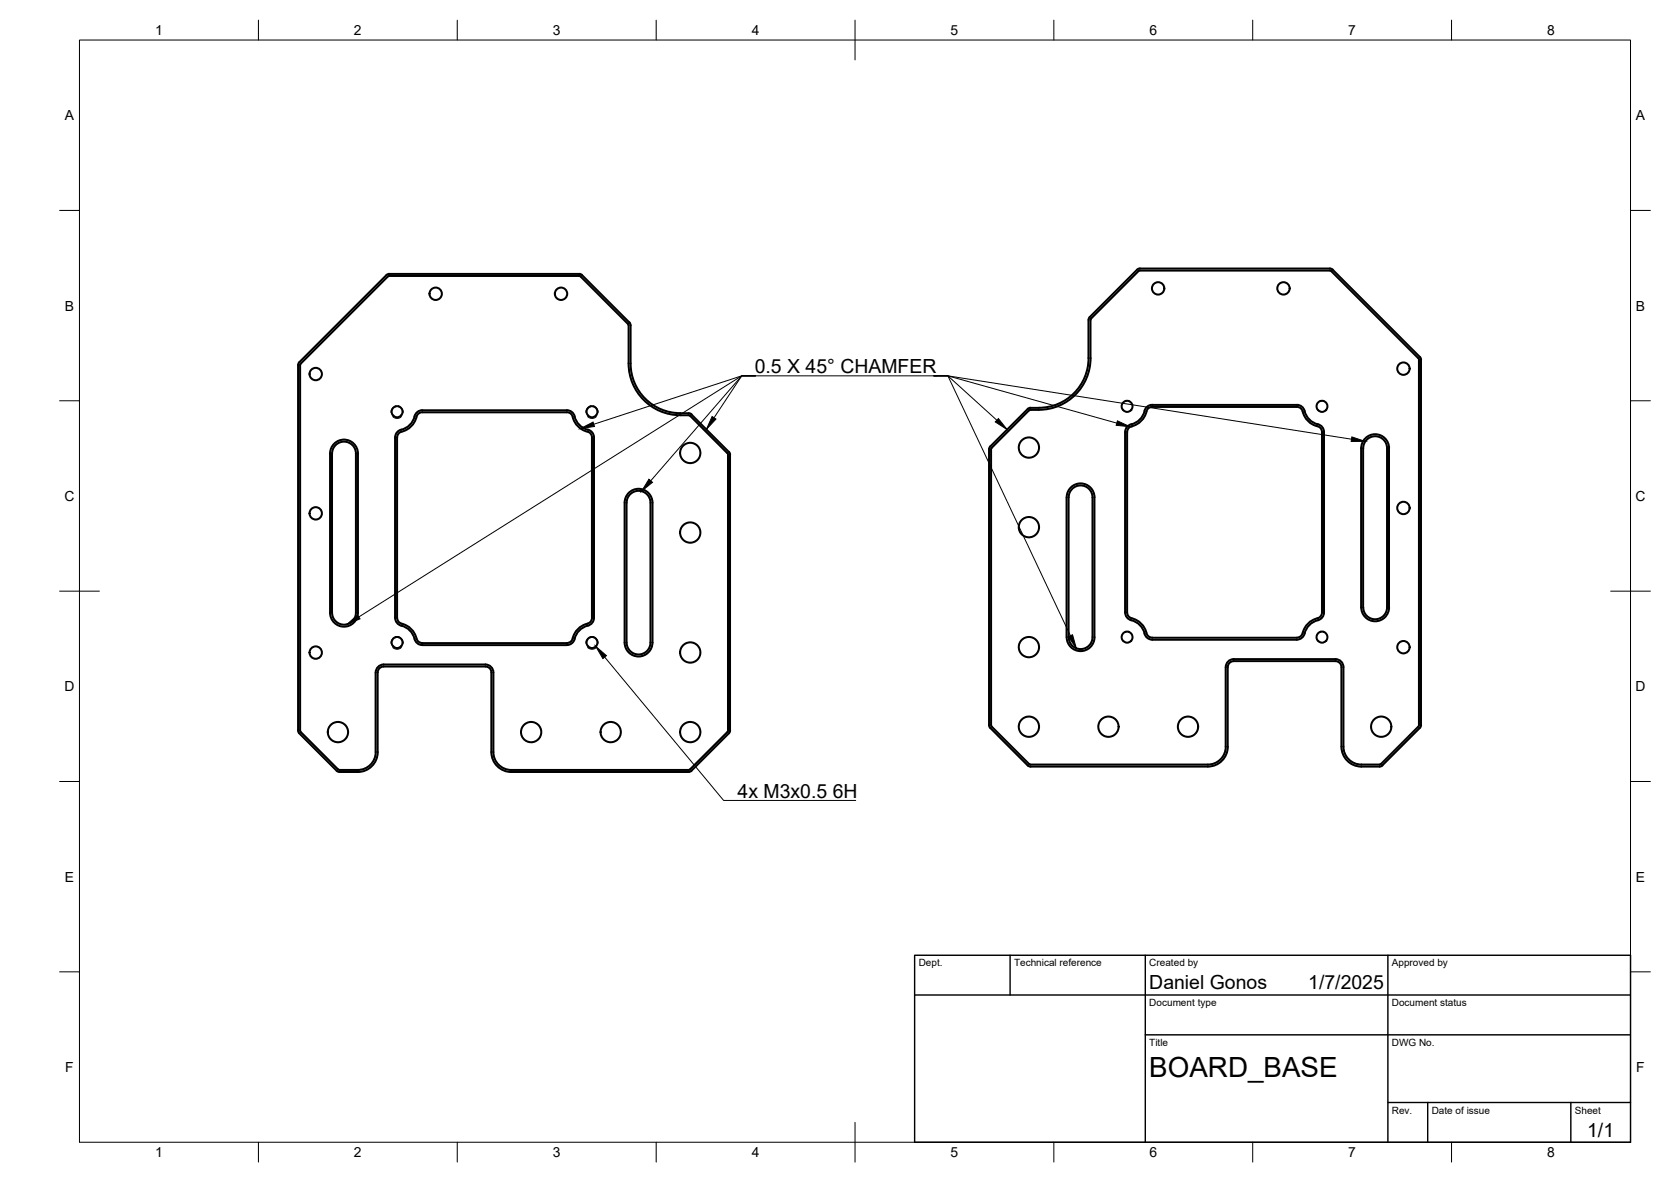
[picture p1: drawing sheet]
<svg xmlns="http://www.w3.org/2000/svg" width="420mm" height="297mm" viewBox="0 0 420 297" stroke-linecap="round" stroke-linejoin="round" font-family="sans-serif">
<!-- layer: Visible -->
<g fill="none" stroke="#000" stroke-width=".51">
<path d="M97.2 69.1l-22 21.9-.2 .5v92.1M97.2 69.1l.7-.3h47.7l.7 .3M97.5 69.5l-21.9 21.9-.1 .4v91.8M97.5 69.5l48.1-.2 .4 .2M146 69.5l11.9 11.9 .2 .3M146.3 69.1l12 11.9 .3 .7M286.6 68h47.8M286.6 67.5h47.8M286.6 68l-.3 .1-12 12M286.6 67.5l-.7 .3-12.1 12.1-.1 .5v9.6M334.4 67.5l.7 .3 21.9 21.9M334.4 68l.3 .1 21.9 22"/>
<path d="M158.1 81.8v9.5a13 13 0 0 0 13 13l2 .1M158.6 81.8v9.5a12.5 12.5 0 0 0 12.5 12.5l2 .1M273.7 90a12.5 12.5 0 0 1-12.5 12.5M274.2 90a13 13 0 0 1-13 13M274.4 80l-.2 .4v9.6M356.7 90l.1 92.2-.1 .4M357 89.7l.3 .7v91.8l-.3 .7M84 111.5a3.5 3.5 0 0 1 3.8-.8 3.5 3.5 0 0 1 2.2 3.3v40a3.5 3.5 0 0 1-3.5 3.5 3.5 3.5 0 0 1-3.5-3.5v-40a3.5 3.5 0 0 1 1-2.5zM84.2 112.1a2.99 2.99 0 0 1 3.3-.9 2.99 2.99 0 0 1 2 2.8v40a3 3 0 0 1-3 3 3 3 0 0 1-3-3v-40l.1-.7zM99.3 109.9v45.4M99.4 102.1a1.4 1.4 0 0 0-.5 2.3M99.5 102.1h.8"/>
<path d="M99.8 109.9v45.4M100.2 102.1a1.4 1.4 0 0 1 .6 2.3M100.8 104.4a1.26 1.26 0 0 1-1.9 0M101 108.5a1.49 1.49 0 0 0-1.1 1.4M104.2 104.6a4.7 4.7 0 0 1-3.7 3.5 2 2 0 0 0-1.1 1.8M104.2 104.6a2 2 0 0 1 2-1.5h36.3a1.95 1.95 0 0 1 2 1.5M104.7 104.8a5 5 0 0 1-3.7 3.7M104.7 104.7a1.49 1.49 0 0 1 1.5-1.1h36.3a1.44 1.44 0 0 1 1.5 1.1M144 104.8a5 5 0 0 0 3.7 3.7M144.5 104.6a4.5 4.5 0 0 0 3.3 3.4M147.7 108.5a1.49 1.49 0 0 1 1.1 1.4v45.4a1.79 1.79 0 0 1-1.8 1.6 5.2 5.2 0 0 0-3.1 3.9 1.49 1.49 0 0 1-1.4 .8h-36.3a1.84 1.84 0 0 1-1.7-1.8 5.3 5.3 0 0 0-3.9-3.2 1.49 1.49 0 0 1-.7-1.3M147.8 108a2 2 0 0 1 1.6 1.9v45.4a2 2 0 0 1-1.6 1.9"/>
<path d="M148.5 102.1h.8M148.5 102.1a1.42 1.42 0 0 0-.6 2.3M149.2 102.1a1.42 1.42 0 0 1 .6 2.3M149.8 104.4a1.26 1.26 0 0 1-1.9 0M173.2 104.3l.3 .2 9.4 9.4 .2 .4-.1 69.3M173.2 103.8l.7 .3M173.8 104.1l9.5 9.5M183.3 113.5l.3 .8v69.3M259.1 103h2.1M259.1 102.5h2.1M259.1 103l-.3 .1-9.5 9.5-.1 .3v69.3l.1 .4M259.1 102.5l-.7 .3-9.4 9.4-.3 .4v69.6l.1 .5 9.6 9.7 .5 .2h44.8"/>
<path d="M282.9 108.6v45.3M283.4 108.6v45.3M283.8 100.8a1.4 1.4 0 0 1 .7 2.2 1.4 1.4 0 0 1-2.3-.3 1.4 1.4 0 0 1 1.3-2l.3 .1M289.7 101.8h36.4M289.7 102.3h36.4M289.7 102.2a1.76 1.76 0 0 0-1.6 1.9 5.2 5.2 0 0 1-3.9 3.2 1.49 1.49 0 0 0-.8 1.3M289.7 101.7a2.23 2.23 0 0 0-2.1 2.3 4.7 4.7 0 0 1-3.6 2.8 2 2 0 0 0-1.1 1.8M326.1 101.7a2.27 2.27 0 0 1 2.2 2.3 4.7 4.7 0 0 0 3.5 2.8 2 2 0 0 1 1.1 1.8v45.3a2.27 2.27 0 0 1-2.2 2.2 4.8 4.8 0 0 0-2.8 3.5 2 2 0 0 1-1.8 1.1M326.1 102.2a1.79 1.79 0 0 1 1.7 1.9 5.2 5.2 0 0 0 3.8 3.2 1.49 1.49 0 0 1 .8 1.3v45.3a1.79 1.79 0 0 1-1.8 1.7 5.3 5.3 0 0 0-3.2 3.9 1.49 1.49 0 0 1-1.3 .7l-36.4 .1a1.8 1.8 0 0 1-1.6-1.9 5.3 5.3 0 0 0-3.9-3.2 1.49 1.49 0 0 1-.8-1.3M343.3 110.1a3.5 3.5 0 0 1 3.8-.7 3.5 3.5 0 0 1 2.2 3.2v40a3.5 3.5 0 0 1-3.5 3.5 3.5 3.5 0 0 1-3.6-3.5l.1-40a3.5 3.5 0 0 1 1-2.5zM343.9 110.3a2.99 2.99 0 0 1 3.2-.4 2.99 2.99 0 0 1 1.7 2.7v40a3 3 0 0 1-3 3 3 3 0 0 1-3-3v-40a2.99 2.99 0 0 1 1.1-2.3zM157.5 126.4v35.1"/>
<path d="M157.6 126.3a3 3 0 0 1 3-3 3 3 0 0 1 3 3v35.2a3 3 0 0 1-3 3 3 3 0 0 1-3-3M158.1 123.9a3.5 3.5 0 0 1 3.8-.8 3.5 3.5 0 0 1 2.2 3.3v35.1a3.5 3.5 0 0 1-3.5 3.5 3.5 3.5 0 0 1-3.5-3.5v-35.2a3.5 3.5 0 0 1 1-2.4zM268.2 125v35.1M268.2 125a3.5 3.5 0 0 1 3.5-3.5 3.5 3.5 0 0 1 3.5 3.5v35.1a3.5 3.5 0 0 1-3.5 3.5 3.5 3.5 0 0 1-3.5-3.5M268.7 125v35.1M268.7 125a3 3 0 0 1 3-3 3 3 0 0 1 3 3v35.1a3 3 0 0 1-3 3 3 3 0 0 1-3-3M99.4 155.3a2.27 2.27 0 0 0 2.2 2.1 4.8 4.8 0 0 1 2.8 3.6 2.06 2.06 0 0 0 1.8 1.1h36.3a2 2 0 0 0 2-1.5M147.8 157.2a4.5 4.5 0 0 0-3.3 3.4M282.9 153.9a2.27 2.27 0 0 0 2.2 2.2 4.7 4.7 0 0 1 2.8 3.5 2 2 0 0 0 1.8 1.1M283.8 158.8a1.39 1.39 0 0 1 .6 2.3M283.8 158.8a1.4 1.4 0 0 0-1.6 .6 1.4 1.4 0 0 0 .2 1.7M94.4 169v20"/>
<path d="M95 169v20a5 5 0 0 1-5 5h-4.6l-.7-.3M96.5 167h25.6a2 2 0 0 1 2 2M96.5 167.5h25.6a1.49 1.49 0 0 1 1.4 1.5M96.5 167a2 2 0 0 0-2 2M96.5 167.5a1.49 1.49 0 0 0-1.5 1.5M100.8 162.4a1.37 1.37 0 0 1-2.2-.7 1.37 1.37 0 0 1 1.6-1.6 1.37 1.37 0 0 1 .7 2.2l-.1 .1M123.5 169v20a5 5 0 0 0 5.1 5h44.5M124.1 169v20a4.5 4.5 0 0 0 4.5 4.5h44.5M282.5 161.1a1.26 1.26 0 0 0 1.9 0M289.7 160.8h36.4M331.4 161.1a1.38 1.38 0 0 1 0-2 1.38 1.38 0 0 1 2 0 1.38 1.38 0 0 1 0 2M331.5 161.1a1.26 1.26 0 0 0 1.9 0"/>
<path d="M75 183.6l.2 .7 9.5 9.4M75.5 183.6l.1 .3 9.4 9.4M94.5 189a4.5 4.5 0 0 1-4.5 4.5h-4.6l-.4-.2M173.9 193.7l-.7 .3M183.1 183.6l-.2 .3-9.4 9.4-.3 .2M183.3 184.3l-9.5 9.4M183.6 183.6l-.3 .7M249.3 182.6l9.5 9.4 .3 .1h44.6M347.6 192.4l-.7 .2h-4.6a5 5 0 0 1-5-5v-20a1.49 1.49 0 0 0-1.5-1.5h-25.6a1.49 1.49 0 0 0-1.5 1.5v20a5 5 0 0 1-5 5M356.6 182.6l-9.5 9.5h-4.8a4.5 4.5 0 0 1-4.5-4.5v-20a2 2 0 0 0-2-2h-25.6a2.04 2.04 0 0 0-2 2v20a4.5 4.5 0 0 1-4.5 4.5M357 182.9l-9.4 9.4"/>
<circle cx="109.5" cy="73.8" r="1.56"/>
<circle cx="141.1" cy="73.8" r="1.56"/>
<circle cx="291.2" cy="72.5" r="1.56"/>
<circle cx="322.7" cy="72.5" r="1.56"/>
<circle cx="79.4" cy="94" r="1.56"/>
<circle cx="352.9" cy="92.6" r="1.56"/>
<circle cx="173.6" cy="113.8" r="2.55"/>
<circle cx="258.7" cy="112.5" r="2.55"/>
<circle cx="332.4" cy="102.1" r="1.37"/>
<circle cx="79.4" cy="129" r="1.56"/>
<circle cx="173.6" cy="133.8" r="2.55"/>
<circle cx="258.7" cy="132.5" r="2.55"/>
<circle cx="352.9" cy="127.7" r="1.56"/>
<circle cx="79.4" cy="164" r="1.56"/>
<circle cx="148.9" cy="161.5" r="1.38"/>
<circle cx="173.6" cy="164" r="2.55"/>
<circle cx="258.7" cy="162.6" r="2.55"/>
<circle cx="352.9" cy="162.6" r="1.56"/>
<circle cx="85" cy="184" r="2.55"/>
<circle cx="133.6" cy="184" r="2.55"/>
<circle cx="153.6" cy="184" r="2.55"/>
<circle cx="173.6" cy="184" r="2.55"/>
<circle cx="258.7" cy="182.6" r="2.55"/>
<circle cx="278.7" cy="182.6" r="2.55"/>
<circle cx="298.7" cy="182.6" r="2.55"/>
<circle cx="347.3" cy="182.6" r="2.55"/>
</g>
<!-- layer: Hidden -->
<g fill="none" stroke="#000" stroke-width=".25">
<path d="M98.8 104.7l.9 .4 .8-.1 .4-.3M99.4 102.1h.1M99.4 102.1l-.8 .6-.3 .9M100.2 102.1l.8 .5 .4 1M100.8 104.4h.1M147.8 104.7l.9 .4 .8-.1 .4-.3M148.5 102.1h.1M148.5 102.1l-.9 .6-.3 .9M149.2 102.1l.9 .7 .3 .8M149.8 104.4h.1M283 100.8h.1M284.4 103.1h.1"/>
<path d="M332 100.8h.1M333.4 103.1h.1M283 158.8h.1M332 158.8h.1M98.8 162.7l1 .5 .7-.2 .4-.3M99.4 160.1h.1M99.4 160.1l-.8 .6-.3 1M100.2 160.1l.9 .6 .3 1M100.8 162.4h.1M147.8 162.7l1 .5 .7-.2 .4-.3M148.5 160.1h.1M148.5 160.1l-1 .7-.2 .9"/>
<path d="M149.2 160.1l.9 .6 .3 1M149.8 162.4h.1M284.4 161.1h.1M333.4 161.1h.1"/>
</g>
<!-- layer: BORDER -->
<g fill="none" stroke="#000" stroke-width=".25">
<path d="M20 10.1h390v276.9h-390zM65 5.1v5M115 5.1v5M165 5.1v5M215 5.1v10M265 5.1v5M315 5.1v5M365 5.1v5M15 52.9h5M410 52.9h5M15 100.7h5M410 100.7h5"/>
<path d="M15 148.6h10M405 148.6h10M15 196.4h5M410 196.4h5M15 244.2h5M410 244.2h5M65 287v5M115 287v5M165 287v5M215 282.1v9.9M265 287v5M315 287v5"/>
<path d="M365 287v5"/>
</g>
<!-- layer: TITLEBLOCK -->
<path d="M230 240.1h180v46.9h-180zM230 250h180M254 240.1v9.9M288 240.1v46.9M349 240.1v46.9M288 260.1h122M349 277.1h61M359 277.1v9.9M395 277.1v9.9" fill="none" stroke="#000" stroke-width=".36"/>
<!-- layer: Leaders -->
<path d="M146 107.7l3.1-1.6 .4 1.1zM179 104.7l1 .6-2.4 2.6zM251 105.2l2.2 2.8-2.9-2zM281 105.8l3.2 1.5-3.6-.4zM339.9 109.8l3.4 1.1h-3.6zM163.2 120.4l.9 .8-2.8 2.3zM87.3 156.9l2.6-2.4 .6 1zM268.6 160l1.1-.5 .9 3.4z" fill="#000" stroke="#000" stroke-width=".25"/>
<path d="M190 94.5h-3.5l-37.2 12.1M190 94.5h-3.5l-22.9 26.3M190 94.5h-3.5l-96.3 60.5M234.8 94.5h3.5l12.4 11.1M234.8 94.5h3.5l30.9 65.3M234.8 94.5h3.5l42.5 11.8M234.8 94.5h3.5l101.5 15.9M235.4 94.5h-48.9l-7 10.5" fill="none" stroke="#000" stroke-width=".25"/>
<!-- layer: Hole Notes -->
<path d="M149.8 162.4l2.7 2.4-.9 .7z" fill="#000" stroke="#000" stroke-width=".25"/>
<path d="M152 165.1l29.9 36.1h33.3" fill="none" stroke="#000" stroke-width=".25"/>
<text font-size="7" x="289" y="270.6">BOARD_BASE</text>
<g font-size="4.9">
<text x="189.8" y="93.8">0.5 X 45° CHAMFER</text>
<text x="185.5" y="200.5">4x M3x0.5</text>
<text x="209.4" y="200.5">6H</text>
<text x="289" y="248.5">Daniel Gonos</text>
<text x="329" y="248.5">1/7/2025</text>
<text x="399.1" y="285.7">1/1</text>
</g>
<g font-size="3.5">
<text x="39" y="8.8">1</text>
<text x="89" y="8.8">2</text>
<text x="139" y="8.8">3</text>
<text x="189" y="8.8">4</text>
<text x="239" y="8.8">5</text>
<text x="289" y="8.8">6</text>
<text x="339" y="8.8">7</text>
<text x="389" y="8.8">8</text>
<text x="16.3" y="30.2">A</text>
<text x="411.3" y="30.2">A</text>
<text x="16.3" y="78">B</text>
<text x="411.3" y="78">B</text>
<text x="16.2" y="125.9">C</text>
<text x="411.2" y="125.9">C</text>
<text x="16.2" y="173.7">D</text>
<text x="411.2" y="173.7">D</text>
<text x="16.3" y="221.6">E</text>
<text x="411.3" y="221.6">E</text>
<text x="16.4" y="269.4">F</text>
<text x="411.4" y="269.4">F</text>
<text x="39" y="290.8">1</text>
<text x="89" y="290.8">2</text>
<text x="139" y="290.8">3</text>
<text x="189" y="290.8">4</text>
<text x="239" y="290.8">5</text>
<text x="289" y="290.8">6</text>
<text x="339" y="290.8">7</text>
<text x="389" y="290.8">8</text>
</g>
<g font-size="2.5">
<text x="231" y="242.9">Dept.</text>
<text x="255" y="242.9">Technical reference</text>
<text x="289" y="242.9">Created by</text>
<text x="350" y="242.9">Approved by</text>
<text x="289" y="252.8">Document type</text>
<text x="350" y="252.8">Document status</text>
<text x="289" y="262.9">Title</text>
<text x="350" y="262.9">DWG No.</text>
<text x="350" y="279.9">Rev.</text>
<text x="360" y="279.9">Date of issue</text>
<text x="396" y="279.9">Sheet</text>
</g>
</svg>
